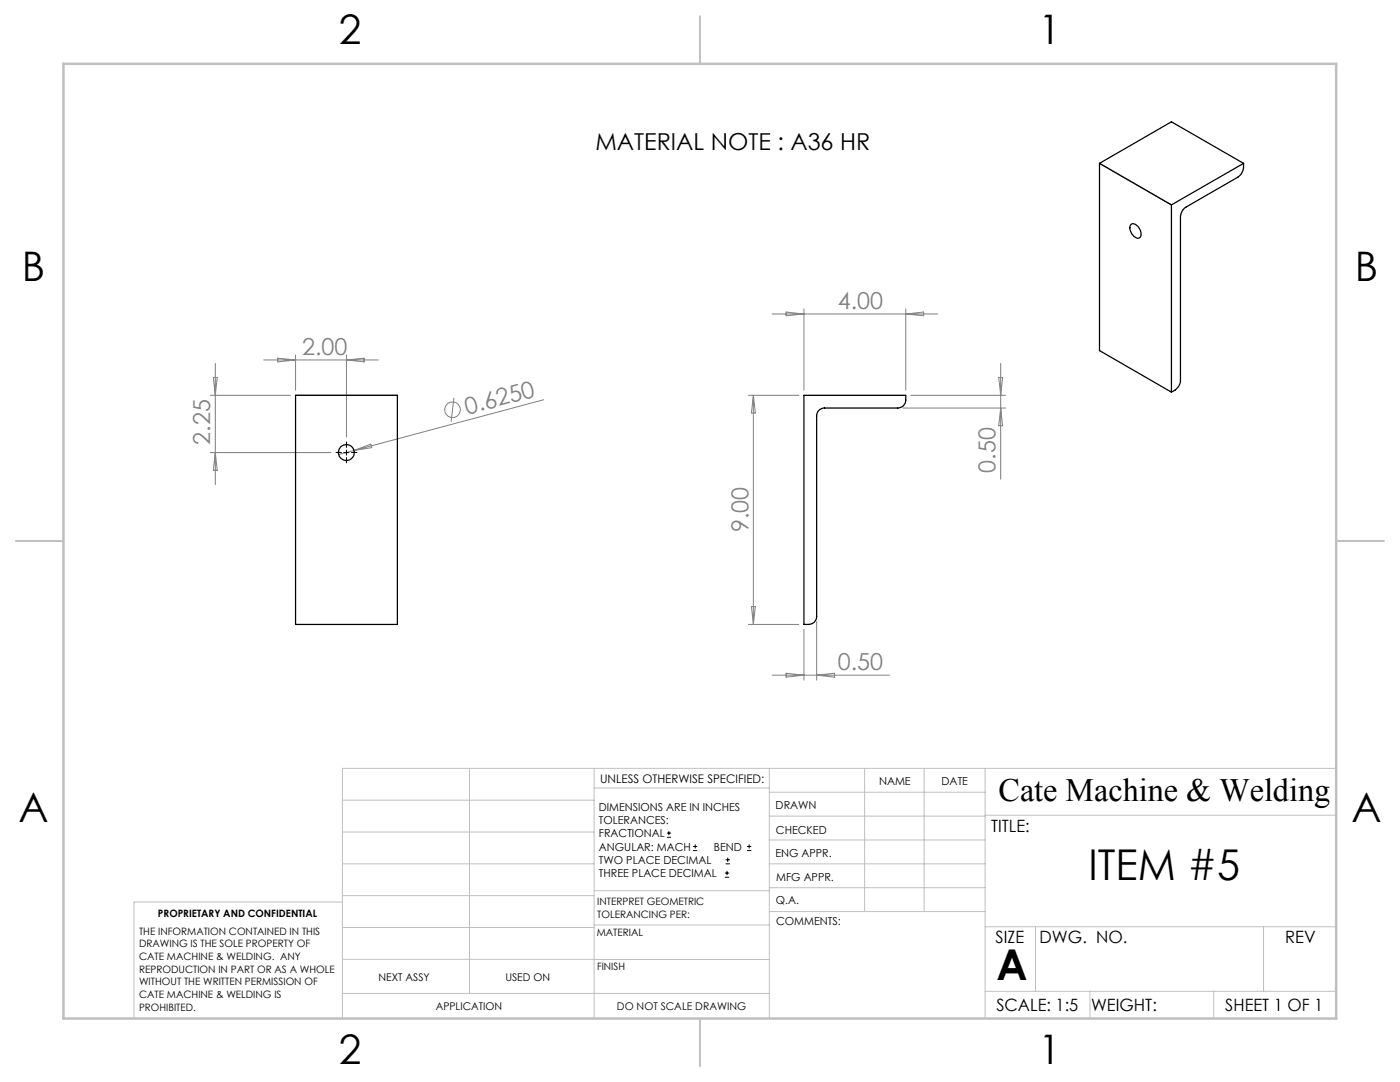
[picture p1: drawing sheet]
<svg xmlns="http://www.w3.org/2000/svg" width="279mm" height="216mm" viewBox="0 0 279 216" stroke-linecap="round" stroke-linejoin="round" font-family="sans-serif">
<g fill="none" stroke="#808080" stroke-width=".2">
<path d="M42 78.9h16M42.6 75.3h.8l-.4 3.6zM43 72.5v24.2M52.6 71.8h22.9M55.4 71.5l3.6 .3-3.6 .4zM59 70.8v7.1M69.1 70.8v16.4M69.1 71.8l3.6-.3v.7zM90.6 79.4l-.6 4.7M108.5 79.8l-37.8 10.1M149.4 78.9h10M150.4 78.9v45.7"/>
<path d="M150.4 78.9l.3 3.5h-.7zM154.1 62.7h33M156.9 62.3l3.5 .4-3.5 .3zM160.4 61.6v16.3M180.8 61.6v16.3M180.8 62.7l3.5-.4v.7zM181.8 78.9h18.9M199.3 75.3h.8l-.4 3.6zM199.7 72.5v23.1M42 90.3h24M43 90.3l.4 3.5h-.8zM70.7 89.9l-3.1 .8"/>
<path d="M70.7 89.9l3.3-1.3 .2 .7zM180.2 81.4h20.5M199.7 81.4l.4 3.5h-.8zM149.4 124.6h10M150 121h.7l-.3 3.6zM154.1 134.7h23.4M156.9 134.3l3.5 .4-3.5 .4zM160.4 125.6v10.1M163 124v11.7M163 134.7l3.5-.4v.8z"/>
<circle cx="90.3" cy="81.8" r="1.56"/>
</g>
<g fill="none" stroke="#000" stroke-width=".2">
<path d="M68.6 90.3h1M69.1 89.8v1M133.1 167.1h.8M133.1 166.2h.8M133.5 165.8v.9M138.3 169.7h.8M138.3 168.9h.8M138.7 168.5v.8M144.7 175h.8M144.7 174.2h.8M144.8 172.4h.9M144.8 171.6h.9"/>
<path d="M145.1 173.8v.8M145.2 171.1v.9M149.1 169.7h.8M149.1 168.9h.8M149.5 168.5v.8"/>
</g>
<g fill="none" stroke="#c0c0c0" stroke-width=".2">
<path d="M68.3 159.7h50.3M93.7 153.3v44.9M118.6 153.3v49.9M118.6 157.2h34.9M153.5 153.3v49.9M153.5 158.1h43.1M172.5 153.3v28.6M184.4 153.3v28.6M196.6 153.3v49.9M266.7 153.3h-198.4v49.9M68.3 178.7h50.3M68.3 172.4h50.3"/>
<path d="M68.3 166h50.3M68.3 180h-41.6v23.2M118.6 177.7h35M153.5 167.6h43.1M153.5 162.8h43.1M153.5 172.4h43.1M153.5 177.1h43.1M196.6 162.7h70.1M68.3 198.2h85.2M68.3 191.4l85.2 .1M68.3 185.1h50.3M118.6 184.6h35"/>
<path d="M153.6 181.9h43M196.6 197.8h70.1M196.6 184.9h70.1M206.7 184.9v12.9M217.5 197.8v5.4M242.2 197.8v5.4M252.2 184.9v12.9"/>
</g>
<path d="M139.7 3.2v9.5M3.1 107.9h9.6M266.7 107.9h9.5M139.7 203.2v9.6" fill="none" stroke="#c0c0c0" stroke-width=".25"/>
<path d="M12.7 12.7h254v190.5h-254z" fill="none" stroke="#c0c0c0" stroke-width=".5"/>
<path d="M219.4 32.6l14.4 8.3M59 78.9h20.3" fill="none" stroke="#808080" stroke-width=".25"/>
<path d="M68.1 90.3h-1M69.1 89.3v-1.1M69.1 91.3v1.1M70.1 90.3h1.1" fill="none" stroke="#000" stroke-width=".2" stroke-dasharray="15.2 1.3 1.3 1.3"/>
<g fill="none" stroke="#000" stroke-width=".25">
<path d="M219.4 32.6l14.4-8.3 14.4 8.3M219.4 32.6l14.4 8.3M219.4 32.6v37.4l14.4 8.2M248.2 32.6v.8a2.68 2.68 0 0 1-1.1 1.9l-10.4 6a2.53 2.53 0 0 0-1.1 2v32.6a2.51 2.51 0 0 1-1.1 2l-.7 .3M248.2 32.6l-14.4 8.3M225.7 44.8a1.3 1.3 0 0 1 1.8 1 1.18 1.18 0 0 1-.3 1.7 1.99 1.99 0 0 1-1.5-2.7zM233.8 40.9v37.3M59 78.9h20.3v45.7h-20.3zM160.4 78.9h20.4v.9a1.57 1.57 0 0 1-1.6 1.6h-14.6a1.57 1.57 0 0 0-1.6 1.6v40a1.57 1.57 0 0 1-1.6 1.6h-1z"/>
<circle cx="69.1" cy="90.3" r="1.57"/>
</g>
<g font-size="8.5">
<text x="217.3" y="175.5">ITEM #5</text>
<text x="198.9" y="195.5">A</text>
</g>
<g font-size="8.1">
<text x="67.6" y="8.9">2</text>
<text x="207.3" y="8.9">1</text>
<text x="4.4" y="56.2">B</text>
<text x="270.4" y="56.2">B</text>
<text x="3.7" y="164.1">A</text>
<text x="269.7" y="164.1">A</text>
<text x="67.6" y="212.4">2</text>
<text x="207.3" y="212.4">1</text>
</g>
<text font-size="6.5" x="199.3" y="159.9">Cate Machine &amp; Welding</text>
<text font-size="4.7" x="118.8" y="29.9">MATERIAL NOTE : A36 HR</text>
<g font-size="4.7" fill="#808080">
<text x="167.2" y="61.6">4.00</text>
<text x="60.3" y="70.8">2.00</text>
<text x="93.3" y="82.7" transform="rotate(-15 93.3 82.7)">0.6250</text>
<text x="42" y="88.7" transform="rotate(-90 42 88.7)">2.25</text>
<text x="198.7" y="94.3" transform="rotate(-90 198.7 94.3)">0.50</text>
<text x="149.4" y="106.2" transform="rotate(-90 149.4 106.2)">9.00</text>
<text x="167.2" y="133.7">0.50</text>
</g>
<g font-size="3.4">
<text x="197.8" y="166">TITLE:</text>
<text x="198.7" y="188.1">SIZE</text>
<text x="207.5" y="188.1">DWG. NO.</text>
<text x="256.5" y="188.2">REV</text>
<text x="198.8" y="201.7">SCALE: 1:5</text>
<text x="217.7" y="201.8">WEIGHT:</text>
<text x="244.5" y="201.7">SHEET 1 OF 1</text>
</g>
<text font-size="2.4" x="119.8" y="156.2">UNLESS OTHERWISE SPECIFIED:</text>
<g font-size="2.2">
<text x="119.5" y="161.8">DIMENSIONS ARE IN INCHES</text>
<text x="154.8" y="161.4">DRAWN</text>
<text x="175.4" y="156.6">NAME</text>
<text x="187.9" y="156.7">DATE</text>
<text x="119.5" y="164.4">TOLERANCES:</text>
<text x="119.5" y="167.1">FRACTIONAL</text>
<text x="154.9" y="166.3">CHECKED</text>
<text x="119.5" y="169.7">ANGULAR: MACH</text>
<text x="119.5" y="172.4">TWO PLACE DECIMAL</text>
<text x="142.5" y="169.7">BEND</text>
<text x="154.8" y="171">ENG APPR.</text>
<text x="119.5" y="175">THREE PLACE DECIMAL</text>
<text x="154.9" y="175.7">MFG APPR.</text>
<text x="154.9" y="180.4">Q.A.</text>
<text x="154.9" y="184.6">COMMENTS:</text>
</g>
<g font-size="2.1">
<text x="75.5" y="195.7">NEXT ASSY</text>
<text x="100.9" y="195.7">USED ON</text>
<text x="86.9" y="201.5">APPLICATION</text>
<text x="123.1" y="201.6">DO NOT SCALE DRAWING</text>
</g>
<g font-size="2">
<text x="31.5" y="182.9">PROPRIETARY AND CONFIDENTIAL</text>
<text x="119.2" y="180.6">INTERPRET GEOMETRIC</text>
<text x="119.2" y="183.1">TOLERANCING PER:</text>
<text x="27.8" y="186.5">THE INFORMATION CONTAINED IN THIS</text>
<text x="27.8" y="189">DRAWING IS THE SOLE PROPERTY OF</text>
<text x="27.8" y="191.6">CATE MACHINE &amp; WELDING. ANY</text>
<text x="119.1" y="186.7">MATERIAL</text>
<text x="27.8" y="194.1">REPRODUCTION IN PART OR AS A WHOLE</text>
<text x="27.8" y="196.6">WITHOUT THE WRITTEN PERMISSION OF</text>
<text x="119.1" y="193.5">FINISH</text>
<text x="27.8" y="199.1">CATE MACHINE &amp; WELDING IS</text>
<text x="27.8" y="201.7">PROHIBITED.</text>
</g>
</svg>
